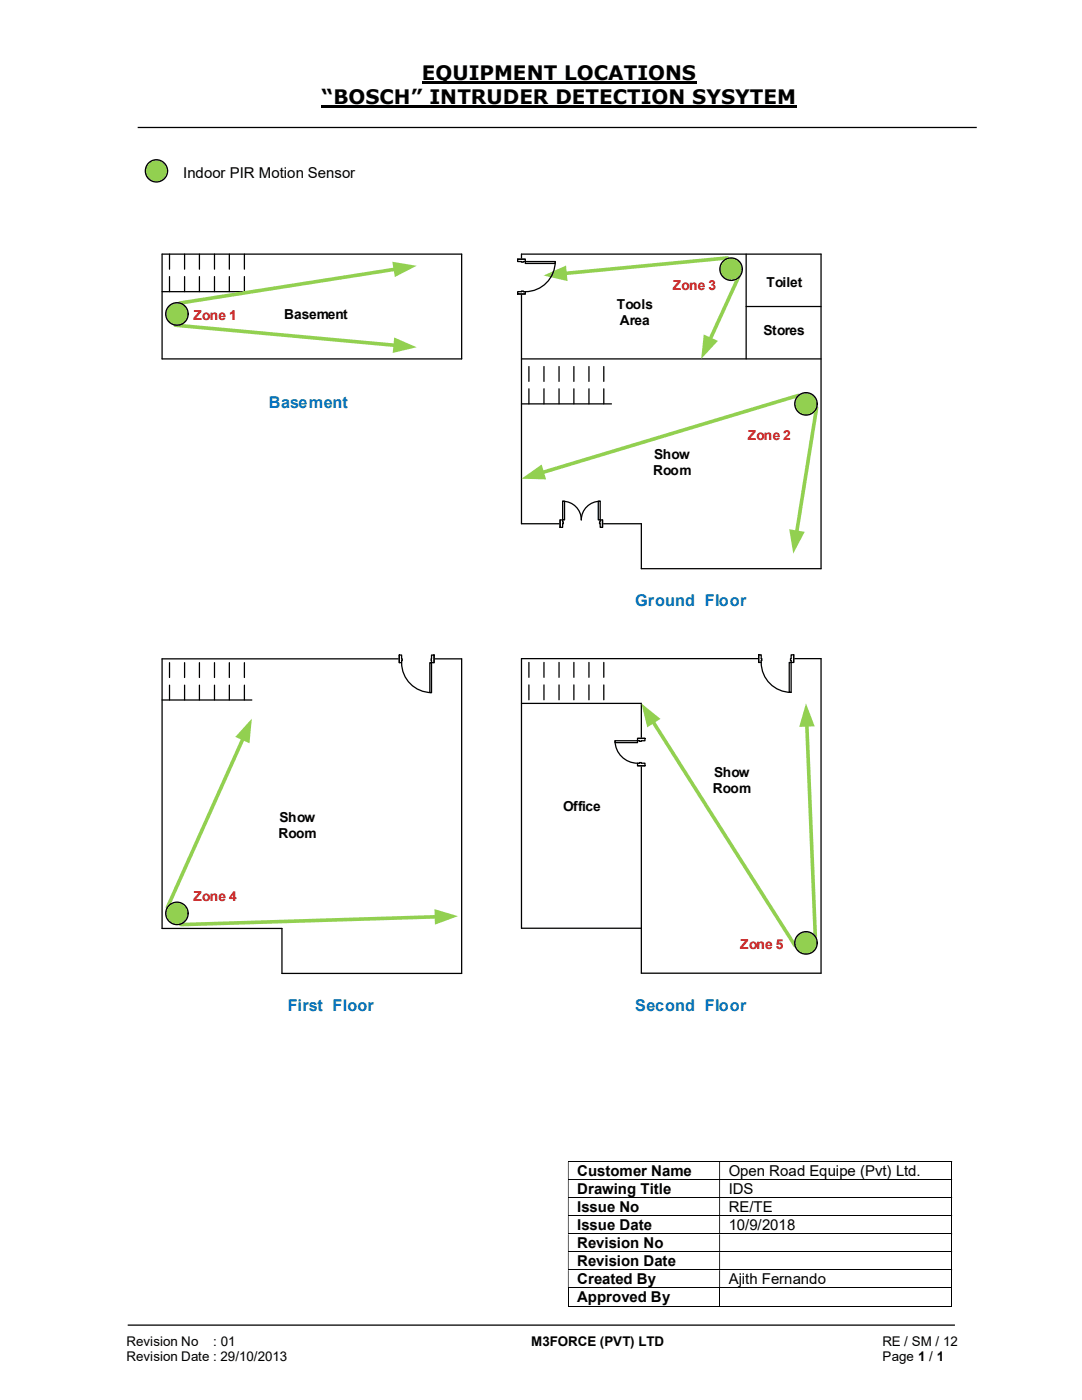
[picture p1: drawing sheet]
<svg xmlns="http://www.w3.org/2000/svg" width="216mm" height="279mm" viewBox="0 0 216 279" stroke-linecap="round" stroke-linejoin="round" font-family="sans-serif">
<path d="M84.2 16.4h54.8M64.2 21.3h94.8" fill="none" stroke="#000" stroke-width=".42"/>
<g fill="none" stroke="#000" stroke-width=".25">
<path d="M27.5 25.4h167.4M104.1 50.7h59.7v62.8h-35.8v-9h-23.9zM148.9 50.7v20.9M104.1 71.6h59.7M105.5 73.2v2.9M105.5 77.6v3M108.5 73.2v2.9M108.5 77.6v3M111.5 73.2v2.9M111.5 77.6v3M114.5 73.2v2.9M114.5 77.6v3"/>
<path d="M117.5 73.2v2.9M117.5 77.6v3M120.5 73.2v2.9M120.5 77.6v3M148.9 61.2h14.9M104.1 80.6h17.9M128 140.4v44.9M25.5 264.5h165"/>
</g>
<g fill="none" stroke="#000" stroke-width=".2">
<path d="M113.3 231.8h76.6M113.3 235.4h76.6M113.3 239h76.6M189.9 231.9v3.4M189.9 235.5v3.4M189.9 239.1v3.4M113.3 242.6h76.6M113.3 246.3h76.6M113.3 249.8h76.6M113.3 253.4h76.6M113.3 257h76.6M113.4 257.1v3.6"/>
<path d="M143.6 257.1v3.6M189.9 242.7v3.5M189.9 246.3v3.5M189.9 249.9v3.4M189.9 253.5v3.5M189.9 257.1v3.6M113.3 260.6h30.2M143.7 260.6h46.2"/>
</g>
<g fill="#000">
<path d="M189.9 231.7h.1v.2h-.1zM113.3 231.9h.2v3.4h-.2zM143.5 231.9h.2v3.4h-.2z" fill-rule="evenodd"/>
<path d="M189.9 235.3l.1 .2zM113.3 235.5h.2v3.4h-.2zM143.5 235.5h.2v3.4h-.2z" fill-rule="evenodd"/>
<path d="M189.9 238.9h.1v.2h-.1zM113.3 239.1h.2v3.4h-.2zM143.5 239.1h.2v3.4h-.2z" fill-rule="evenodd"/>
<path d="M189.9 242.5h.1v.2h-.1zM113.3 242.7h.2v3.5h-.2zM143.5 242.7h.2v3.5h-.2z" fill-rule="evenodd"/>
<path d="M189.9 246.2h.1v.1h-.1zM113.3 246.3h.2v3.5h-.2zM143.5 246.3h.2v3.5h-.2z" fill-rule="evenodd"/>
<path d="M189.9 249.8l.1 .1zM113.3 249.9h.2v3.4h-.2zM143.5 249.9h.2v3.4h-.2z" fill-rule="evenodd"/>
<path d="M189.9 253.3h.1v.2h-.1zM113.3 253.5h.2v3.5h-.2zM143.5 253.5h.2v3.5h-.2z" fill-rule="evenodd"/>
</g>
<path d="M189.9 257h.1v.1h-.1zM189.9 260.6h.1v.1h-.1z" fill="#000"/>
<path d="M145.2 51.5l-32.5 3.1" fill="none" stroke="#92d050" stroke-width=".72"/>
<path d="M108.5 55l4.4-2 .3 3.1z" fill="#92d050"/>
<path d="M147.4 55.2l-5.7 12.5" fill="none" stroke="#92d050" stroke-width=".72"/>
<path d="M140.4 66.8l2.9 1.2-3.4 3.6z" fill="#92d050"/>
<path d="M159.3 78.9l-51.1 15.4" fill="none" stroke="#92d050" stroke-width=".72"/>
<path d="M104.1 95.5l4-2.8 .9 3z" fill="#92d050"/>
<path d="M162.9 81.4l-3.9 24.9" fill="none" stroke="#92d050" stroke-width=".72"/>
<g fill="#92d050">
<path d="M157.5 105.6l3.1 .5-2.3 4.4z"/>
<circle cx="145.9" cy="53.7" r="2.24"/>
</g>
<circle cx="145.9" cy="53.7" r="2.24" fill="none" stroke="#000" stroke-width=".25"/>
<circle cx="160.8" cy="80.6" r="2.24" fill="#92d050"/>
<g fill="none" stroke="#000" stroke-width=".25">
<path d="M32.3 50.7v20.9M32.3 131.5h59.8v62.8h-35.8v-9h-24zM32.3 139.7h17.9M33.8 132.2v3M33.8 136.7v3M36.8 132.2v3M36.8 136.7v3M39.8 132.2v3M39.8 136.7v3M42.8 132.2v3M42.8 136.7v3M45.8 132.2v3"/>
<path d="M45.8 136.7v3M48.8 132.2v3M48.8 136.7v3"/>
<circle cx="160.8" cy="80.6" r="2.24"/>
</g>
<path d="M48.5 147.4l-15.1 33.7" fill="none" stroke="#92d050" stroke-width=".72"/>
<path d="M50.2 143.4l-.4 4.9-2.9-1.2z" fill="#92d050"/>
<path d="M87.1 183l-51 1.5" fill="none" stroke="#92d050" stroke-width=".72"/>
<g fill="#92d050">
<path d="M86.7 181.4l4.7 1.4-4.6 1.7z"/>
<circle cx="35.3" cy="182.3" r="2.24"/>
</g>
<g fill="none" stroke="#000" stroke-width=".25">
<path d="M104.1 131.4h59.7v62.8h-35.8v-8.9h-23.9zM105.5 132.2v3M105.5 136.7v3M108.5 132.2v3M108.5 136.7v3M111.5 132.2v3M111.5 136.7v3M114.5 132.2v3M114.5 136.7v3M117.5 132.2v3M117.5 136.7v3M120.5 132.2v3"/>
<path d="M120.5 136.7v3M104.1 140.4h23.9"/>
<circle cx="35.3" cy="182.3" r="2.24"/>
</g>
<path d="M130.3 144l28.4 44.8" fill="none" stroke="#92d050" stroke-width=".72"/>
<path d="M128 140.4l3.8 3.1-2.6 1.7z" fill="#92d050"/>
<path d="M161 144.7l1.7 42.2" fill="none" stroke="#92d050" stroke-width=".72"/>
<g fill="#92d050">
<path d="M160.8 140.4l1.8 4.5-3.1 .2z"/>
<circle cx="160.8" cy="188.2" r="2.24"/>
</g>
<circle cx="160.8" cy="188.2" r="2.24" fill="none" stroke="#000" stroke-width=".25"/>
<path d="M151.4 130.6h7v1.6h-7z" fill="#fff"/>
<path d="M151.4 130.6h7v1.6h-7z" fill="none" stroke="#fff" stroke-width=".25"/>
<path d="M157.9 130.7h.5v1.5h-.5zM151.4 130.7v1.5h.5v-1.5z" fill-rule="evenodd" fill="#fff"/>
<path d="M151.9 131.4v-.7h-.5v1.5h.5v-.4M157.9 131.4v-.7h.5v1.5h-.5v-.4" fill="none" stroke="#000" stroke-width=".25"/>
<path d="M157.7 131.4h.2v.4h-.2zM151.9 131.4v.4h.1v-.4z" fill-rule="evenodd" fill="#fff"/>
<path d="M151.4 130.7v1.5M151.9 131.4h.1v.4h-.1M151.9 132.2a6 6 0 0 0 6 6M157.9 131.4h-.2v.4h.2M158.4 130.7v1.5" fill="none" stroke="#000" stroke-width=".25"/>
<path d="M157.5 132.2h.4v6h-.4z" fill-rule="evenodd" fill="#fff"/>
<path d="M157.5 132.2h.4v6h-.4z" fill="none" stroke="#000" stroke-width=".25"/>
<path d="M79.7 130.7h6.9v1.6h-6.9z" fill="#fff"/>
<path d="M79.7 130.7h6.9v1.6h-6.9z" fill="none" stroke="#fff" stroke-width=".25"/>
<path d="M86.1 130.7h.5v1.5h-.5zM79.7 130.7v1.5h.4v-1.5z" fill-rule="evenodd" fill="#fff"/>
<path d="M80.1 131.5v-.8h-.4v1.5h.4v-.3M86.1 131.5v-.8h.5v1.5h-.5v-.3" fill="none" stroke="#000" stroke-width=".25"/>
<path d="M86 131.5l.1 .4zM80.1 131.5v.4h.2v-.4z" fill-rule="evenodd" fill="#fff"/>
<path d="M79.7 130.7v1.5M80.1 131.5h.2v.4h-.2M80.1 132.2a6 6 0 0 0 6 6M86.1 131.5v.4M86.6 130.7v1.5" fill="none" stroke="#000" stroke-width=".25"/>
<path d="M85.8 132.2h.3v6h-.3z" fill-rule="evenodd" fill="#fff"/>
<path d="M85.8 132.2h.3v6h-.3z" fill="none" stroke="#000" stroke-width=".25"/>
<path d="M111.8 103.7h8.4v1.6h-8.4z" fill="#fff"/>
<path d="M111.8 103.7h8.4v1.6h-8.4z" fill="none" stroke="#fff" stroke-width=".25"/>
<path d="M119.8 103.8v1.4h.4v-1.4zM111.8 103.8h.5v1.4h-.5z" fill-rule="evenodd" fill="#fff"/>
<path d="M112.3 104.1v-.3h-.5v1.4h.5v-.7M119.8 104.1v-.3h.4v1.4h-.4v-.7" fill="none" stroke="#000" stroke-width=".25"/>
<path d="M119.6 104.1v.4h.2v-.4zM112.3 104.1h.1v.4h-.1z" fill-rule="evenodd" fill="#fff"/>
<path d="M111.8 103.8v1.4M112.3 100a3.7 3.7 0 0 1 3.7 3.8 3.7 3.7 0 0 1 3.8-3.8M112.3 104.1h.1v.4h-.1M119.8 104.1h-.2v.4h.2M120.2 103.8v1.4" fill="none" stroke="#000" stroke-width=".25"/>
<path d="M112.3 100h.3v3.8h-.3z" fill-rule="evenodd" fill="#fff"/>
<path d="M112.3 100h.3v3.8h-.3z" fill="none" stroke="#000" stroke-width=".25"/>
<path d="M119.4 100h.4v3.8h-.4z" fill-rule="evenodd" fill="#fff"/>
<path d="M119.4 100h.4v3.8h-.4z" fill="none" stroke="#000" stroke-width=".25"/>
<path d="M103.3 51.7h1.6v7h-1.6z" fill-rule="evenodd" fill="#fff"/>
<path d="M103.3 51.7h1.6v7h-1.6z" fill="none" stroke="#fff" stroke-width=".25"/>
<path d="M103.3 51.7h1.5v.5h-1.5zM103.3 58.2v.5h1.5v-.5z" fill-rule="evenodd" fill="#fff"/>
<path d="M104.1 52.2h-.8v-.5h1.5v.5h-.4M104.1 58.2h-.8v.5h1.5v-.5h-.4" fill="none" stroke="#000" stroke-width=".25"/>
<path d="M104.1 52.2h.3v.1h-.3zM104.1 58.1v.1h.3v-.1z" fill-rule="evenodd" fill="#fff"/>
<path d="M103.3 51.7h1.5M103.3 58.7h1.5M104.1 52.2v.1h.3v-.1M104.1 58.2v-.1h.3v.1M110.8 52.2a6 6 0 0 1-6 6" fill="none" stroke="#000" stroke-width=".25"/>
<path d="M104.8 52.2h6v.4h-6z" fill="#fff"/>
<g fill="none" stroke="#000" stroke-width=".25">
<path d="M32.3 50.7h59.8v20.9h-59.8M32.3 58.2h17.9M33.8 50.7v3M33.8 55.2v3M36.8 50.7v3M36.8 55.2v3M39.8 50.7v3M39.8 55.2v3M42.8 50.7v3M42.8 55.2v3M45.8 50.7v3M45.8 55.2v3"/>
<path d="M48.8 50.7v3M48.8 55.2v3M104.8 52.2h6v.4h-6z"/>
</g>
<path d="M78.9 53.7l-43.1 6.8" fill="none" stroke="#92d050" stroke-width=".72"/>
<path d="M78.3 52.2l4.8 .8-4.3 2.3z" fill="#92d050"/>
<path d="M35 64.9l43.9 4" fill="none" stroke="#92d050" stroke-width=".72"/>
<g fill="#92d050">
<path d="M78.7 67.4l4.4 1.9-4.7 1.1z"/>
<circle cx="35.3" cy="62.7" r="2.24"/>
</g>
<circle cx="35.3" cy="62.7" r="2.24" fill="none" stroke="#000" stroke-width=".25"/>
<path d="M127.2 147.4h1.6v5.4h-1.6z" fill-rule="evenodd" fill="#fff"/>
<path d="M127.2 147.4h1.6v5.4h-1.6z" fill="none" stroke="#fff" stroke-width=".25"/>
<path d="M127.2 147.4v.4h1.5v-.4zM127.2 152.3h1.5v.5h-1.5z" fill-rule="evenodd" fill="#fff"/>
<path d="M127.6 147.8h-.4v-.4h1.5v.4h-.7M127.6 152.3h-.4v.5h1.5v-.5h-.7" fill="none" stroke="#000" stroke-width=".25"/>
<path d="M127.6 147.8v.2h.4v-.2zM127.6 152.2h.4v.1h-.4z" fill-rule="evenodd" fill="#fff"/>
<path d="M122.7 147.8a4.5 4.5 0 0 0 4.5 4.5M127.2 147.4h1.5M127.2 152.8h1.5M127.6 147.8v.2h.4v-.2M127.6 152.3v-.1h.4v.1" fill="none" stroke="#000" stroke-width=".25"/>
<path d="M122.7 147.8h4.5v.4h-4.5z" fill="#fff"/>
<path d="M122.7 147.8h4.5v.4h-4.5z" fill="none" stroke="#000" stroke-width=".25"/>
<circle cx="31.2" cy="34.1" r="2.23" fill="#92d050"/>
<circle cx="31.2" cy="34.1" r="2.23" fill="none" stroke="#000" stroke-width=".25"/>
<g font-size="4">
<text x="84.2" y="16">EQUIPMENT LOCATIONS</text>
<text x="64.2" y="20.8">“BOSCH” INTRUDER DETECTION SYSYTEM</text>
</g>
<g font-size="3.2" fill="#0070c0">
<text x="53.6" y="81.4">Basement</text>
<text x="126.7" y="120.9">Ground Floor</text>
<text x="57.4" y="201.7">First Floor</text>
<text x="126.7" y="201.7">Second Floor</text>
</g>
<g font-size="3">
<text x="36.6" y="35.5">Indoor PIR Motion Sensor</text>
<text x="115.2" y="234.7">Customer Name</text>
<text x="115.2" y="238.3">Drawing Title</text>
<text x="145.4" y="234.7">Open Road Equipe (Pvt) Ltd.</text>
<text x="145.4" y="238.3">IDS</text>
<text x="115.2" y="241.9">Issue No</text>
<text x="115.2" y="245.4">Issue Date</text>
<text x="145.4" y="241.9">RE/TE</text>
<text x="145.4" y="245.4">10/9/2018</text>
<text x="115.2" y="249.1">Revision No</text>
<text x="115.2" y="252.6">Revision Date</text>
<text x="115.2" y="256.3">Created By</text>
<text x="145.4" y="256.3">Ajith Fernando</text>
<text x="115.2" y="259.9">Approved By</text>
</g>
<g font-size="2.7" fill="#c00000">
<text x="134.3" y="58">Zone 3</text>
<text x="38.6" y="63.9">Zone 1</text>
<text x="149.2" y="87.8">Zone 2</text>
<text x="38.6" y="179.8">Zone 4</text>
<text x="147.7" y="189.4">Zone 5</text>
</g>
<g font-size="2.7">
<text x="152.9" y="57.3">Toilet</text>
<text x="56.7" y="63.6">Basement</text>
<text x="123.1" y="61.7">Tools</text>
<text x="123.7" y="64.9">Area</text>
<text x="152.4" y="66.9">Stores</text>
<text x="130.3" y="94.7">Room</text>
<text x="130.5" y="91.6">Show</text>
<text x="142.5" y="155">Show</text>
<text x="112.4" y="161.9">Office</text>
<text x="142.2" y="158.2">Room</text>
<text x="55.6" y="167.2">Room</text>
<text x="55.8" y="164">Show</text>
<text x="25.2" y="268.7">Revision No</text>
<text x="42.6" y="268.7">: 01</text>
<text x="106" y="268.7">M3FORCE (PVT) LTD</text>
<text x="176.1" y="268.7">RE / SM / 12</text>
<text x="25.2" y="271.7">Revision Date : 29/10/2013</text>
<text x="176.1" y="271.7">Page 1 / 1</text>
</g>
</svg>
